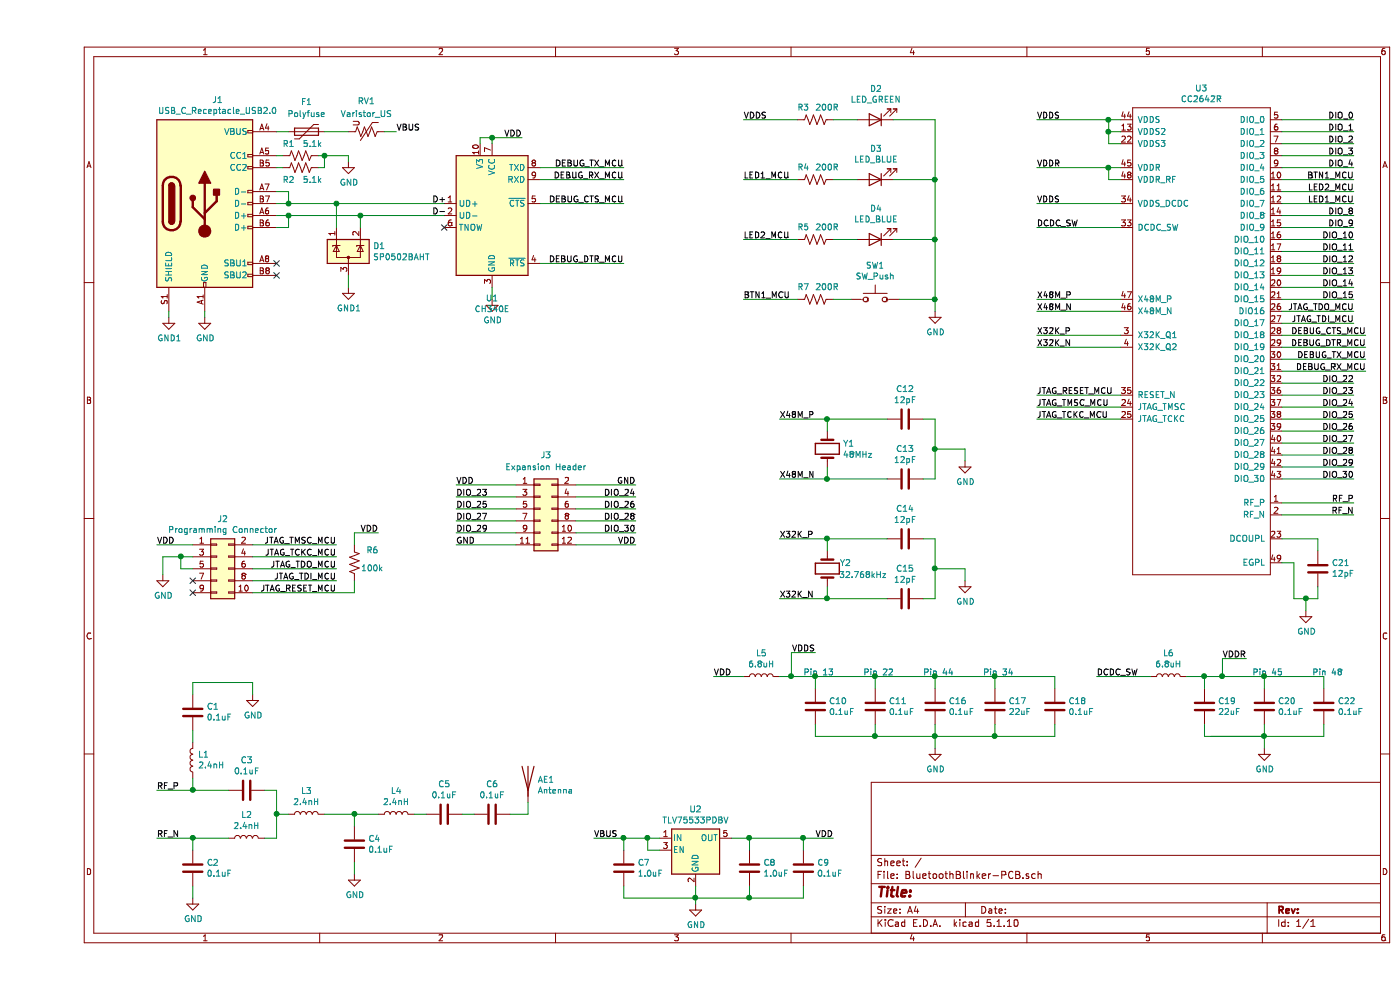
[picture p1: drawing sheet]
EESchema Schematic File Version 4
EELAYER 30 0
EELAYER END
$Descr A4 11693 8268
encoding utf-8
Sheet 1 1
Title ""
Date ""
Rev ""
Comp ""
Comment1 ""
Comment2 ""
Comment3 ""
Comment4 ""
$EndDescr
Text Label 8350 1000 0    50   ~ 0
VDDS
$Comp
L BluetoothBlinker-PCB-rescue:CC2642R-MySymbols U3
U 1 1
P 9150 4800
F 0 "U3" H 9725 8865 50  0000 C CNN
F 1 "CC2642R" H 9725 8774 50  0000 C CNN
F 2 "MyFootprints:CC2642R" H 10500 7800 50  0001 C CNN
F 3 "" H 10500 7800 50  0001 C CNN
	1    9150 4800
	1    0    0    -1  
$EndComp
$Comp
L Device:R_US R1
U 1 1
P 2200 1300
F 0 "R1" V 2100 1200 50  0000 C CNN
F 1 "5.1k" V 2100 1400 50  0000 C CNN
F 2 "Resistor_SMD:R_0603_1608Metric" V 2240 1290 50  0001 C CNN
F 3 "~" H 2200 1300 50  0001 C CNN
	1    2200 1300
	0    1    1    0   
$EndComp
$Comp
L Device:R_US R2
U 1 1
P 2200 1400
F 0 "R2" V 2300 1300 50  0000 C CNN
F 1 "5.1k" V 2300 1500 50  0000 C CNN
F 2 "Resistor_SMD:R_0603_1608Metric" V 2240 1390 50  0001 C CNN
F 3 "~" H 2200 1400 50  0001 C CNN
	1    2200 1400
	0    1    1    0   
$EndComp
Wire Wire Line
	2400 1300 2400 1400
$Comp
L power:GND #PWR0101
U 1 1
P 2600 1350
F 0 "#PWR0101" H 2600 1100 50  0001 C CNN
F 1 "GND" H 2605 1177 50  0000 C CNN
F 2 "" H 2600 1350 50  0001 C CNN
F 3 "" H 2600 1350 50  0001 C CNN
	1    2600 1350
	1    0    0    -1  
$EndComp
Wire Wire Line
	2600 1350 2600 1300
Wire Wire Line
	2350 1300 2400 1300
Wire Wire Line
	2350 1400 2400 1400
Wire Wire Line
	2050 1400 2000 1400
Wire Wire Line
	2050 1300 2000 1300
Connection ~ 2400 1300
Wire Wire Line
	2400 1300 2600 1300
NoConn ~ 2000 2300
NoConn ~ 2000 2200
$Comp
L power:GND #PWR0102
U 1 1
P 1400 2650
F 0 "#PWR0102" H 1400 2400 50  0001 C CNN
F 1 "GND" H 1405 2477 50  0000 C CNN
F 2 "" H 1400 2650 50  0001 C CNN
F 3 "" H 1400 2650 50  0001 C CNN
	1    1400 2650
	1    0    0    -1  
$EndComp
$Comp
L power:GND1 #PWR0103
U 1 1
P 1100 2650
F 0 "#PWR0103" H 1100 2400 50  0001 C CNN
F 1 "GND1" H 1105 2477 50  0000 C CNN
F 2 "" H 1100 2650 50  0001 C CNN
F 3 "" H 1100 2650 50  0001 C CNN
	1    1100 2650
	1    0    0    -1  
$EndComp
Wire Wire Line
	1100 2600 1100 2650
Wire Wire Line
	1400 2600 1400 2650
Wire Wire Line
	2000 1800 2100 1800
Wire Wire Line
	2000 1900 2100 1900
Wire Wire Line
	2100 1900 2100 1800
Connection ~ 2100 1800
Wire Wire Line
	2100 1800 2700 1800
Wire Wire Line
	2100 1700 2100 1600
Wire Wire Line
	2100 1600 2000 1600
Connection ~ 2100 1700
Wire Wire Line
	2100 1700 2000 1700
Text Label 4900 1400 2    50   ~ 0
DEBUG_TX_MCU
Text Label 4900 1500 2    50   ~ 0
DEBUG_RX_MCU
Text Label 4900 1700 2    50   ~ 0
DEBUG_CTS_MCU
Wire Wire Line
	4900 1400 4200 1400
Wire Wire Line
	4900 1500 4200 1500
Wire Wire Line
	4900 1700 4200 1700
Wire Wire Line
	4900 2200 4200 2200
$Comp
L Regulator_Linear:TLV75533PDBV U2
U 1 1
P 5500 7100
F 0 "U2" H 5500 7442 50  0000 C CNN
F 1 "TLV75533PDBV" H 5500 7351 50  0000 C CNN
F 2 "Package_TO_SOT_SMD:SOT-23-5" H 5500 7425 50  0001 C CIN
F 3 "http://www.ti.com/lit/ds/symlink/tlv755p.pdf" H 5500 7150 50  0001 C CNN
	1    5500 7100
	1    0    0    -1  
$EndComp
Wire Wire Line
	5200 7100 5100 7100
Wire Wire Line
	5100 7100 5100 7000
Wire Wire Line
	5100 7000 5200 7000
$Comp
L Device:C C7
U 1 1
P 4900 7250
F 0 "C7" H 5015 7296 50  0000 L CNN
F 1 "1.0uF" H 5015 7205 50  0000 L CNN
F 2 "Capacitor_SMD:C_0603_1608Metric" H 4938 7100 50  0001 C CNN
F 3 "~" H 4900 7250 50  0001 C CNN
	1    4900 7250
	1    0    0    -1  
$EndComp
Wire Wire Line
	5100 7000 4900 7000
Connection ~ 5100 7000
Text Label 4650 7000 0    50   ~ 0
VBUS
Wire Wire Line
	4650 7000 4900 7000
Connection ~ 4900 7000
$Comp
L power:GND #PWR0104
U 1 1
P 5500 7550
F 0 "#PWR0104" H 5500 7300 50  0001 C CNN
F 1 "GND" H 5505 7377 50  0000 C CNN
F 2 "" H 5500 7550 50  0001 C CNN
F 3 "" H 5500 7550 50  0001 C CNN
	1    5500 7550
	1    0    0    -1  
$EndComp
Wire Wire Line
	4900 7400 4900 7500
Wire Wire Line
	4900 7500 5500 7500
Connection ~ 5500 7500
Wire Wire Line
	5500 7500 5500 7550
Wire Wire Line
	5500 7500 5950 7500
Wire Wire Line
	5950 7500 5950 7400
Wire Wire Line
	5950 7000 5800 7000
Text Label 6650 7000 2    50   ~ 0
VDD
Connection ~ 5950 7000
$Comp
L Device:C C8
U 1 1
P 5950 7250
F 0 "C8" H 6065 7296 50  0000 L CNN
F 1 "1.0uF" H 6065 7205 50  0000 L CNN
F 2 "Capacitor_SMD:C_0603_1608Metric" H 5988 7100 50  0001 C CNN
F 3 "~" H 5950 7250 50  0001 C CNN
	1    5950 7250
	1    0    0    -1  
$EndComp
$Comp
L Power_Protection:SP0502BAHT D1
U 1 1
P 2600 2100
F 0 "D1" H 2805 2146 50  0000 L CNN
F 1 "SP0502BAHT" H 2805 2055 50  0000 L CNN
F 2 "Package_TO_SOT_SMD:SOT-23" H 2825 2050 50  0001 L CNN
F 3 "http://www.littelfuse.com/~/media/files/littelfuse/technical%20resources/documents/data%20sheets/sp05xxba.pdf" H 2725 2225 50  0001 C CNN
	1    2600 2100
	1    0    0    -1  
$EndComp
Wire Wire Line
	2500 1900 2500 1700
Connection ~ 2500 1700
Wire Wire Line
	2500 1700 2100 1700
Wire Wire Line
	2700 1900 2700 1800
Connection ~ 2700 1800
$Comp
L power:GND1 #PWR0105
U 1 1
P 2600 2400
F 0 "#PWR0105" H 2600 2150 50  0001 C CNN
F 1 "GND1" H 2605 2227 50  0000 C CNN
F 2 "" H 2600 2400 50  0001 C CNN
F 3 "" H 2600 2400 50  0001 C CNN
	1    2600 2400
	1    0    0    -1  
$EndComp
Wire Wire Line
	2600 2400 2600 2300
$Comp
L Device:Varistor_US RV1
U 1 1
P 2750 1100
F 0 "RV1" V 2492 1100 50  0000 C CNN
F 1 "Varistor_US" V 2600 1100 50  0000 C CNN
F 2 "Resistor_SMD:R_0603_1608Metric" V 2680 1100 50  0001 C CNN
F 3 "https://www.littelfuse.com/products/varistors/multilayer/mla/v5_5mla0603.aspx" H 2750 1100 50  0001 C CNN
	1    2750 1100
	0    1    1    0   
$EndComp
Wire Wire Line
	2100 1100 2000 1100
Text Label 3000 1100 0    50   ~ 0
VBUS
Wire Wire Line
	3000 1100 2900 1100
$Comp
L Device:Polyfuse F1
U 1 1
P 2250 1100
F 0 "F1" V 2000 1100 50  0000 C CNN
F 1 "Polyfuse" V 2100 1100 50  0000 C CNN
F 2 "Resistor_SMD:R_1206_3216Metric" H 2300 900 50  0001 L CNN
F 3 "https://www.littelfuse.com/~/media/electronics/datasheets/resettable_ptcs/littelfuse_ptc_low_rho_datasheet.pdf.pdf" H 2250 1100 50  0001 C CNN
F 4 "1206L150SL" V 2250 1100 50  0001 C CNN "Device"
	1    2250 1100
	0    1    1    0   
$EndComp
Wire Wire Line
	2400 1100 2600 1100
$Comp
L Device:C C9
U 1 1
P 6400 7250
F 0 "C9" H 6515 7296 50  0000 L CNN
F 1 "0.1uF" H 6515 7205 50  0000 L CNN
F 2 "Capacitor_SMD:C_0603_1608Metric" H 6438 7100 50  0001 C CNN
F 3 "~" H 6400 7250 50  0001 C CNN
	1    6400 7250
	1    0    0    -1  
$EndComp
Wire Wire Line
	5950 7000 6400 7000
Connection ~ 6400 7000
Wire Wire Line
	6400 7000 6650 7000
Wire Wire Line
	6400 7400 6400 7500
Wire Wire Line
	6400 7500 5950 7500
Connection ~ 5950 7500
Wire Wire Line
	3800 1200 3800 1150
Wire Wire Line
	3800 1150 3700 1150
Wire Wire Line
	3700 1150 3700 1200
Text Label 4050 1150 2    50   ~ 0
VDD
Wire Wire Line
	4050 1150 3800 1150
Connection ~ 3800 1150
$Comp
L power:GND #PWR0106
U 1 1
P 3800 2500
F 0 "#PWR0106" H 3800 2250 50  0001 C CNN
F 1 "GND" H 3805 2327 50  0000 C CNN
F 2 "" H 3800 2500 50  0001 C CNN
F 3 "" H 3800 2500 50  0001 C CNN
	1    3800 2500
	1    0    0    -1  
$EndComp
Wire Wire Line
	3800 2500 3800 2400
Text Label 11000 1000 2    50   ~ 0
DIO_0
Text Label 11000 1100 2    50   ~ 0
DIO_1
Text Label 11000 1200 2    50   ~ 0
DIO_2
Text Label 11000 1300 2    50   ~ 0
DIO_3
Text Label 11000 1400 2    50   ~ 0
DIO_4
Text Label 11000 1600 2    50   ~ 0
LED2_MCU
Text Label 11000 1700 2    50   ~ 0
LED1_MCU
Text Label 11000 2000 2    50   ~ 0
DIO_10
Text Label 11000 2100 2    50   ~ 0
DIO_11
Text Label 11000 2200 2    50   ~ 0
DIO_12
Text Label 11000 2300 2    50   ~ 0
DIO_13
Text Label 11000 2400 2    50   ~ 0
DIO_14
Text Label 11000 2500 2    50   ~ 0
DIO_15
Text Label 11000 2600 2    50   ~ 0
JTAG_TDO_MCU
Text Label 11000 2700 2    50   ~ 0
JTAG_TDI_MCU
Text Label 11100 2800 2    50   ~ 0
DEBUG_CTS_MCU
Text Label 11100 2900 2    50   ~ 0
DEBUG_DTR_MCU
Text Label 11100 3000 2    50   ~ 0
DEBUG_TX_MCU
Text Label 11100 3100 2    50   ~ 0
DEBUG_RX_MCU
Text Label 11000 3200 2    50   ~ 0
DIO_22
Text Label 11000 3300 2    50   ~ 0
DIO_23
Text Label 11000 3400 2    50   ~ 0
DIO_24
Text Label 11000 3500 2    50   ~ 0
DIO_25
Text Label 11000 3600 2    50   ~ 0
DIO_26
Text Label 11000 3700 2    50   ~ 0
DIO_27
Text Label 11000 3800 2    50   ~ 0
DIO_28
Text Label 11000 3900 2    50   ~ 0
DIO_29
Text Label 11000 4000 2    50   ~ 0
DIO_30
Wire Wire Line
	10400 2600 11000 2600
Wire Wire Line
	10400 2700 11000 2700
Text Label 8350 3400 0    50   ~ 0
JTAG_TMSC_MCU
Text Label 8350 3500 0    50   ~ 0
JTAG_TCKC_MCU
Text Label 8350 3300 0    50   ~ 0
JTAG_RESET_MCU
Wire Wire Line
	9050 3300 8350 3300
Wire Wire Line
	9050 3400 8350 3400
Wire Wire Line
	9050 3500 8350 3500
Wire Wire Line
	10400 3200 11000 3200
Wire Wire Line
	10400 3300 11000 3300
Wire Wire Line
	10400 3400 11000 3400
Wire Wire Line
	10400 3500 11000 3500
Wire Wire Line
	10400 3600 11000 3600
Wire Wire Line
	10400 3700 11000 3700
Wire Wire Line
	10400 3800 11000 3800
Wire Wire Line
	10400 3900 11000 3900
Wire Wire Line
	10400 4000 11000 4000
Wire Wire Line
	10400 2500 11000 2500
Wire Wire Line
	10400 2400 11000 2400
Wire Wire Line
	10400 2300 11000 2300
Wire Wire Line
	10400 2200 11000 2200
Wire Wire Line
	10400 2100 11000 2100
Wire Wire Line
	10400 2000 11000 2000
Wire Wire Line
	10400 1900 11000 1900
Wire Wire Line
	10400 1800 11000 1800
Wire Wire Line
	10400 1700 11000 1700
Wire Wire Line
	10400 1600 11000 1600
Wire Wire Line
	10400 1500 11000 1500
Wire Wire Line
	10400 1400 11000 1400
Wire Wire Line
	10400 1300 11000 1300
Wire Wire Line
	10400 1200 11000 1200
Wire Wire Line
	10400 1100 11000 1100
Wire Wire Line
	10400 1000 11000 1000
Text Label 8350 1700 0    50   ~ 0
VDDS
Text Label 8350 1400 0    50   ~ 0
VDDR
Text Label 8350 1900 0    50   ~ 0
DCDC_SW
Text Label 8850 5650 0    50   ~ 0
DCDC_SW
Text Label 10100 5500 2    50   ~ 0
VDDR
$Comp
L Device:L L6
U 1 1
P 9450 5650
F 0 "L6" V 9640 5650 50  0000 C CNN
F 1 "6.8uH" V 9549 5650 50  0000 C CNN
F 2 "Inductor_SMD:L_0603_1608Metric" H 9450 5650 50  0001 C CNN
F 3 "~" H 9450 5650 50  0001 C CNN
	1    9450 5650
	0    -1   -1   0   
$EndComp
Wire Wire Line
	8850 5650 9300 5650
$Comp
L Device:C C19
U 1 1
P 9750 5900
F 0 "C19" H 9865 5946 50  0000 L CNN
F 1 "22uF" H 9865 5855 50  0000 L CNN
F 2 "Capacitor_SMD:C_0603_1608Metric" H 9788 5750 50  0001 C CNN
F 3 "~" H 9750 5900 50  0001 C CNN
	1    9750 5900
	1    0    0    -1  
$EndComp
$Comp
L Device:C C22
U 1 1
P 10750 5900
F 0 "C22" H 10865 5946 50  0000 L CNN
F 1 "0.1uF" H 10865 5855 50  0000 L CNN
F 2 "Capacitor_SMD:C_0603_1608Metric" H 10788 5750 50  0001 C CNN
F 3 "~" H 10750 5900 50  0001 C CNN
	1    10750 5900
	1    0    0    -1  
$EndComp
Wire Wire Line
	9750 5750 9750 5650
Connection ~ 9750 5650
Wire Wire Line
	9750 5650 9600 5650
Wire Wire Line
	9750 6150 9750 6050
Wire Wire Line
	9900 5500 9900 5650
Wire Wire Line
	9900 5650 9750 5650
Wire Wire Line
	9900 5500 10100 5500
$Comp
L Device:C C20
U 1 1
P 10250 5900
F 0 "C20" H 10365 5946 50  0000 L CNN
F 1 "0.1uF" H 10365 5855 50  0000 L CNN
F 2 "Capacitor_SMD:C_0603_1608Metric" H 10288 5750 50  0001 C CNN
F 3 "~" H 10250 5900 50  0001 C CNN
	1    10250 5900
	1    0    0    -1  
$EndComp
Wire Wire Line
	10250 5750 10250 5650
Wire Wire Line
	10750 5650 10750 5750
Wire Wire Line
	10750 6050 10750 6150
Wire Wire Line
	10250 6150 10250 6050
Connection ~ 10250 6150
$Comp
L power:GND #PWR0107
U 1 1
P 10250 6250
F 0 "#PWR0107" H 10250 6000 50  0001 C CNN
F 1 "GND" H 10255 6077 50  0000 C CNN
F 2 "" H 10250 6250 50  0001 C CNN
F 3 "" H 10250 6250 50  0001 C CNN
	1    10250 6250
	1    0    0    -1  
$EndComp
Wire Wire Line
	10250 6250 10250 6150
Text Notes 10150 5650 0    50   ~ 0
Pin 45
Text Notes 10650 5650 0    50   ~ 0
Pin 48
Text Label 5650 5650 0    50   ~ 0
VDD
$Comp
L Device:L L5
U 1 1
P 6050 5650
F 0 "L5" V 6240 5650 50  0000 C CNN
F 1 "6.8uH" V 6149 5650 50  0000 C CNN
F 2 "Inductor_SMD:L_0603_1608Metric" H 6050 5650 50  0001 C CNN
F 3 "~" H 6050 5650 50  0001 C CNN
	1    6050 5650
	0    -1   -1   0   
$EndComp
$Comp
L Device:C C10
U 1 1
P 6500 5900
F 0 "C10" H 6615 5946 50  0000 L CNN
F 1 "0.1uF" H 6615 5855 50  0000 L CNN
F 2 "Capacitor_SMD:C_0603_1608Metric" H 6538 5750 50  0001 C CNN
F 3 "~" H 6500 5900 50  0001 C CNN
	1    6500 5900
	1    0    0    -1  
$EndComp
$Comp
L Device:C C11
U 1 1
P 7000 5900
F 0 "C11" H 7115 5946 50  0000 L CNN
F 1 "0.1uF" H 7115 5855 50  0000 L CNN
F 2 "Capacitor_SMD:C_0603_1608Metric" H 7038 5750 50  0001 C CNN
F 3 "~" H 7000 5900 50  0001 C CNN
	1    7000 5900
	1    0    0    -1  
$EndComp
$Comp
L Device:C C16
U 1 1
P 7500 5900
F 0 "C16" H 7615 5946 50  0000 L CNN
F 1 "0.1uF" H 7615 5855 50  0000 L CNN
F 2 "Capacitor_SMD:C_0603_1608Metric" H 7538 5750 50  0001 C CNN
F 3 "~" H 7500 5900 50  0001 C CNN
	1    7500 5900
	1    0    0    -1  
$EndComp
$Comp
L Device:C C17
U 1 1
P 8000 5900
F 0 "C17" H 8115 5946 50  0000 L CNN
F 1 "22uF" H 8115 5855 50  0000 L CNN
F 2 "Capacitor_SMD:C_0603_1608Metric" H 8038 5750 50  0001 C CNN
F 3 "~" H 8000 5900 50  0001 C CNN
	1    8000 5900
	1    0    0    -1  
$EndComp
Wire Wire Line
	8000 6050 8000 6150
Wire Wire Line
	7500 6150 7500 6050
Wire Wire Line
	7000 6150 7000 6050
Connection ~ 7500 6150
Wire Wire Line
	6500 6150 6500 6050
Wire Wire Line
	6500 5750 6500 5650
Wire Wire Line
	7000 5750 7000 5650
Connection ~ 6500 5650
Wire Wire Line
	7500 5650 7500 5750
Wire Wire Line
	8000 5650 8000 5750
Wire Wire Line
	6200 5650 6300 5650
Text Label 6500 5450 2    50   ~ 0
VDDS
Connection ~ 6300 5650
Wire Wire Line
	6300 5650 6500 5650
Wire Wire Line
	6500 5450 6300 5450
Wire Wire Line
	6300 5450 6300 5650
Text Notes 6400 5650 0    50   ~ 0
Pin 13
Text Notes 6900 5650 0    50   ~ 0
Pin 22
Text Notes 7400 5650 0    50   ~ 0
Pin 44
Text Notes 7900 5650 0    50   ~ 0
Pin 34
Wire Wire Line
	5650 5650 5900 5650
$Comp
L Device:C C18
U 1 1
P 8500 5900
F 0 "C18" H 8615 5946 50  0000 L CNN
F 1 "0.1uF" H 8615 5855 50  0000 L CNN
F 2 "Capacitor_SMD:C_0603_1608Metric" H 8538 5750 50  0001 C CNN
F 3 "~" H 8500 5900 50  0001 C CNN
	1    8500 5900
	1    0    0    -1  
$EndComp
Wire Wire Line
	8500 6050 8500 6150
Wire Wire Line
	8500 5650 8500 5750
$Comp
L power:GND #PWR0108
U 1 1
P 7500 6250
F 0 "#PWR0108" H 7500 6000 50  0001 C CNN
F 1 "GND" H 7505 6077 50  0000 C CNN
F 2 "" H 7500 6250 50  0001 C CNN
F 3 "" H 7500 6250 50  0001 C CNN
	1    7500 6250
	1    0    0    -1  
$EndComp
Wire Wire Line
	7500 6250 7500 6150
$Comp
L Device:Crystal Y1
U 1 1
P 6600 3750
F 0 "Y1" V 6554 3881 50  0000 L CNN
F 1 "48MHz" V 6645 3881 50  0000 L CNN
F 2 "Crystal:Crystal_HC49-U_Vertical" H 6600 3750 50  0001 C CNN
F 3 "http://www.txccrystal.com/images/pdf/9b.pdf" H 6600 3750 50  0001 C CNN
	1    6600 3750
	0    1    1    0   
$EndComp
$Comp
L Device:C C12
U 1 1
P 7250 3500
F 0 "C12" V 6998 3500 50  0000 C CNN
F 1 "12pF" V 7089 3500 50  0000 C CNN
F 2 "Capacitor_SMD:C_0603_1608Metric" H 7288 3350 50  0001 C CNN
F 3 "~" H 7250 3500 50  0001 C CNN
	1    7250 3500
	0    1    1    0   
$EndComp
$Comp
L Device:C C13
U 1 1
P 7250 4000
F 0 "C13" V 6998 4000 50  0000 C CNN
F 1 "12pF" V 7089 4000 50  0000 C CNN
F 2 "Capacitor_SMD:C_0603_1608Metric" H 7288 3850 50  0001 C CNN
F 3 "~" H 7250 4000 50  0001 C CNN
	1    7250 4000
	0    1    1    0   
$EndComp
$Comp
L Device:C C15
U 1 1
P 7250 5000
F 0 "C15" V 6998 5000 50  0000 C CNN
F 1 "12pF" V 7089 5000 50  0000 C CNN
F 2 "Capacitor_SMD:C_0603_1608Metric" H 7288 4850 50  0001 C CNN
F 3 "~" H 7250 5000 50  0001 C CNN
	1    7250 5000
	0    1    1    0   
$EndComp
$Comp
L Device:C C14
U 1 1
P 7250 4500
F 0 "C14" V 6998 4500 50  0000 C CNN
F 1 "12pF" V 7089 4500 50  0000 C CNN
F 2 "Capacitor_SMD:C_0603_1608Metric" H 7288 4350 50  0001 C CNN
F 3 "~" H 7250 4500 50  0001 C CNN
	1    7250 4500
	0    1    1    0   
$EndComp
Text Label 8350 2500 0    50   ~ 0
X48M_P
Text Label 8350 2600 0    50   ~ 0
X48M_N
Text Label 8350 2800 0    50   ~ 0
X32K_P
Text Label 8350 2900 0    50   ~ 0
X32K_N
Wire Wire Line
	7400 5000 7500 5000
Wire Wire Line
	7500 4500 7400 4500
Wire Wire Line
	7400 4000 7500 4000
Wire Wire Line
	7500 3500 7400 3500
Text Label 6200 3500 0    50   ~ 0
X48M_P
Text Label 6200 4000 0    50   ~ 0
X48M_N
Text Label 6200 4500 0    50   ~ 0
X32K_P
Text Label 6200 5000 0    50   ~ 0
X32K_N
$Comp
L power:GND #PWR0109
U 1 1
P 7750 3850
F 0 "#PWR0109" H 7750 3600 50  0001 C CNN
F 1 "GND" H 7755 3677 50  0000 C CNN
F 2 "" H 7750 3850 50  0001 C CNN
F 3 "" H 7750 3850 50  0001 C CNN
	1    7750 3850
	1    0    0    -1  
$EndComp
$Comp
L power:GND #PWR0110
U 1 1
P 7750 4850
F 0 "#PWR0110" H 7750 4600 50  0001 C CNN
F 1 "GND" H 7755 4677 50  0000 C CNN
F 2 "" H 7750 4850 50  0001 C CNN
F 3 "" H 7750 4850 50  0001 C CNN
	1    7750 4850
	1    0    0    -1  
$EndComp
Wire Wire Line
	7750 3750 7750 3850
Text Label 11000 4200 2    50   ~ 0
RF_P
Text Label 11000 4300 2    50   ~ 0
RF_N
Wire Wire Line
	11000 4200 10400 4200
Wire Wire Line
	11000 4300 10400 4300
Wire Wire Line
	8350 1700 9050 1700
Wire Wire Line
	8350 1900 9050 1900
Wire Wire Line
	8350 2500 9050 2500
Wire Wire Line
	8350 2600 9050 2600
Wire Wire Line
	8350 2800 9050 2800
Wire Wire Line
	8350 2900 9050 2900
Wire Wire Line
	8350 1400 8950 1400
Wire Wire Line
	8350 1000 8950 1000
Wire Wire Line
	8950 1100 8950 1000
Wire Wire Line
	8950 1100 9050 1100
Connection ~ 8950 1000
Wire Wire Line
	8950 1000 9050 1000
Wire Wire Line
	8950 1200 8950 1100
Wire Wire Line
	8950 1200 9050 1200
Connection ~ 8950 1100
Wire Wire Line
	8950 1500 8950 1400
Wire Wire Line
	8950 1500 9050 1500
Connection ~ 8950 1400
Wire Wire Line
	8950 1400 9050 1400
$Comp
L Device:C C21
U 1 1
P 10700 4750
F 0 "C21" H 10585 4704 50  0000 R CNN
F 1 "12pF" H 10585 4795 50  0000 R CNN
F 2 "Capacitor_SMD:C_0603_1608Metric" H 10738 4600 50  0001 C CNN
F 3 "~" H 10700 4750 50  0001 C CNN
	1    10700 4750
	-1   0    0    1   
$EndComp
Wire Wire Line
	10400 4500 10700 4500
Wire Wire Line
	10700 4500 10700 4600
Wire Wire Line
	10700 4900 10700 5000
Wire Wire Line
	10700 5000 10600 5000
Wire Wire Line
	10500 5000 10500 4700
Wire Wire Line
	10500 4700 10400 4700
$Comp
L power:GND #PWR0111
U 1 1
P 10600 5100
F 0 "#PWR0111" H 10600 4850 50  0001 C CNN
F 1 "GND" H 10605 4927 50  0000 C CNN
F 2 "" H 10600 5100 50  0001 C CNN
F 3 "" H 10600 5100 50  0001 C CNN
	1    10600 5100
	1    0    0    -1  
$EndComp
Wire Wire Line
	10600 5100 10600 5000
Connection ~ 10600 5000
Wire Wire Line
	10600 5000 10500 5000
$Comp
L Connector_Generic:Conn_02x05_Odd_Even J2
U 1 1
P 1500 4750
F 0 "J2" H 1550 5167 50  0000 C CNN
F 1 "Programming Connector" H 1550 5076 50  0000 C CNN
F 2 "Connector_PinHeader_1.27mm:PinHeader_2x05_P1.27mm_Vertical" H 1500 4750 50  0001 C CNN
F 3 "~" H 1500 4750 50  0001 C CNN
	1    1500 4750
	1    0    0    -1  
$EndComp
Text Label 2500 4550 2    50   ~ 0
JTAG_TMSC_MCU
NoConn ~ 1300 4950
NoConn ~ 1300 4850
Wire Wire Line
	1300 4750 1200 4750
Wire Wire Line
	1200 4750 1200 4650
Wire Wire Line
	1200 4650 1300 4650
$Comp
L power:GND #PWR0112
U 1 1
P 1050 4800
F 0 "#PWR0112" H 1050 4550 50  0001 C CNN
F 1 "GND" H 1055 4627 50  0000 C CNN
F 2 "" H 1050 4800 50  0001 C CNN
F 3 "" H 1050 4800 50  0001 C CNN
	1    1050 4800
	1    0    0    -1  
$EndComp
Text Label 2500 4650 2    50   ~ 0
JTAG_TCKC_MCU
Text Label 2500 4750 2    50   ~ 0
JTAG_TDO_MCU
Text Label 2500 4850 2    50   ~ 0
JTAG_TDI_MCU
Text Label 2500 4950 2    50   ~ 0
JTAG_RESET_MCU
Wire Wire Line
	1800 4550 2500 4550
Wire Wire Line
	1800 4650 2500 4650
Wire Wire Line
	2500 4750 1800 4750
Wire Wire Line
	1800 4850 2500 4850
Text Label 1000 4550 0    50   ~ 0
VDD
Text Label 1000 6600 0    50   ~ 0
RF_P
Text Label 1000 7000 0    50   ~ 0
RF_N
$Comp
L Device:C C2
U 1 1
P 1300 7250
F 0 "C2" H 1415 7296 50  0000 L CNN
F 1 "0.1uF" H 1415 7205 50  0000 L CNN
F 2 "Capacitor_SMD:C_0603_1608Metric" H 1338 7100 50  0001 C CNN
F 3 "~" H 1300 7250 50  0001 C CNN
	1    1300 7250
	1    0    0    -1  
$EndComp
$Comp
L Device:L L1
U 1 1
P 1300 6350
F 0 "L1" H 1256 6304 50  0000 R CNN
F 1 "2.4nH" H 1256 6395 50  0000 R CNN
F 2 "Inductor_SMD:L_0603_1608Metric" H 1300 6350 50  0001 C CNN
F 3 "~" H 1300 6350 50  0001 C CNN
	1    1300 6350
	-1   0    0    1   
$EndComp
$Comp
L Device:L L2
U 1 1
P 1750 7000
F 0 "L2" V 1940 7000 50  0000 C CNN
F 1 "2.4nH" V 1849 7000 50  0000 C CNN
F 2 "Inductor_SMD:L_0603_1608Metric" H 1750 7000 50  0001 C CNN
F 3 "~" H 1750 7000 50  0001 C CNN
	1    1750 7000
	0    -1   -1   0   
$EndComp
$Comp
L Device:C C3
U 1 1
P 1750 6600
F 0 "C3" V 1498 6600 50  0000 C CNN
F 1 "0.1uF" V 1589 6600 50  0000 C CNN
F 2 "Capacitor_SMD:C_0603_1608Metric" H 1788 6450 50  0001 C CNN
F 3 "~" H 1750 6600 50  0001 C CNN
	1    1750 6600
	0    1    1    0   
$EndComp
Wire Wire Line
	1900 6600 2000 6600
Wire Wire Line
	2000 7000 1900 7000
Wire Wire Line
	1300 6600 1600 6600
Wire Wire Line
	2000 6600 2000 6800
Wire Wire Line
	1300 6500 1300 6600
Wire Wire Line
	1300 7000 1300 7100
Wire Wire Line
	1300 7000 1600 7000
$Comp
L Device:C C1
U 1 1
P 1300 5950
F 0 "C1" H 1185 5904 50  0000 R CNN
F 1 "0.1uF" H 1185 5995 50  0000 R CNN
F 2 "Capacitor_SMD:C_0603_1608Metric" H 1338 5800 50  0001 C CNN
F 3 "~" H 1300 5950 50  0001 C CNN
	1    1300 5950
	-1   0    0    1   
$EndComp
Wire Wire Line
	1300 6100 1300 6200
$Comp
L power:GND #PWR0113
U 1 1
P 1800 5800
F 0 "#PWR0113" H 1800 5550 50  0001 C CNN
F 1 "GND" H 1805 5627 50  0000 C CNN
F 2 "" H 1800 5800 50  0001 C CNN
F 3 "" H 1800 5800 50  0001 C CNN
	1    1800 5800
	1    0    0    -1  
$EndComp
Wire Wire Line
	1800 5800 1800 5700
Wire Wire Line
	1800 5700 1300 5700
Wire Wire Line
	1300 5700 1300 5800
$Comp
L power:GND #PWR0114
U 1 1
P 1300 7500
F 0 "#PWR0114" H 1300 7250 50  0001 C CNN
F 1 "GND" H 1305 7327 50  0000 C CNN
F 2 "" H 1300 7500 50  0001 C CNN
F 3 "" H 1300 7500 50  0001 C CNN
	1    1300 7500
	1    0    0    -1  
$EndComp
Wire Wire Line
	1300 7500 1300 7400
$Comp
L Device:L L3
U 1 1
P 2250 6800
F 0 "L3" V 2440 6800 50  0000 C CNN
F 1 "2.4nH" V 2349 6800 50  0000 C CNN
F 2 "Inductor_SMD:L_0603_1608Metric" H 2250 6800 50  0001 C CNN
F 3 "~" H 2250 6800 50  0001 C CNN
	1    2250 6800
	0    -1   -1   0   
$EndComp
$Comp
L Device:C C4
U 1 1
P 2650 7050
F 0 "C4" H 2765 7096 50  0000 L CNN
F 1 "0.1uF" H 2765 7005 50  0000 L CNN
F 2 "Capacitor_SMD:C_0603_1608Metric" H 2688 6900 50  0001 C CNN
F 3 "~" H 2650 7050 50  0001 C CNN
	1    2650 7050
	1    0    0    -1  
$EndComp
$Comp
L Device:L L4
U 1 1
P 3000 6800
F 0 "L4" V 3190 6800 50  0000 C CNN
F 1 "2.4nH" V 3099 6800 50  0000 C CNN
F 2 "Inductor_SMD:L_0603_1608Metric" H 3000 6800 50  0001 C CNN
F 3 "~" H 3000 6800 50  0001 C CNN
	1    3000 6800
	0    -1   -1   0   
$EndComp
Wire Wire Line
	2850 6800 2650 6800
Wire Wire Line
	2650 6900 2650 6800
Connection ~ 2650 6800
Wire Wire Line
	2650 6800 2400 6800
Wire Wire Line
	2100 6800 2000 6800
Connection ~ 2000 6800
Wire Wire Line
	2000 6800 2000 7000
$Comp
L Device:C C5
U 1 1
P 3400 6800
F 0 "C5" V 3148 6800 50  0000 C CNN
F 1 "0.1uF" V 3239 6800 50  0000 C CNN
F 2 "Capacitor_SMD:C_0603_1608Metric" H 3438 6650 50  0001 C CNN
F 3 "~" H 3400 6800 50  0001 C CNN
	1    3400 6800
	0    1    1    0   
$EndComp
$Comp
L Device:C C6
U 1 1
P 3800 6800
F 0 "C6" V 3548 6800 50  0000 C CNN
F 1 "0.1uF" V 3639 6800 50  0000 C CNN
F 2 "Capacitor_SMD:C_0603_1608Metric" H 3838 6650 50  0001 C CNN
F 3 "~" H 3800 6800 50  0001 C CNN
	1    3800 6800
	0    1    1    0   
$EndComp
Wire Wire Line
	3150 6800 3250 6800
Wire Wire Line
	3550 6800 3650 6800
$Comp
L power:GND #PWR0115
U 1 1
P 2650 7300
F 0 "#PWR0115" H 2650 7050 50  0001 C CNN
F 1 "GND" H 2655 7127 50  0000 C CNN
F 2 "" H 2650 7300 50  0001 C CNN
F 3 "" H 2650 7300 50  0001 C CNN
	1    2650 7300
	1    0    0    -1  
$EndComp
Wire Wire Line
	2650 7200 2650 7300
Wire Wire Line
	1000 6600 1300 6600
Connection ~ 1300 6600
Wire Wire Line
	1000 7000 1300 7000
Connection ~ 1300 7000
Wire Wire Line
	4100 6700 4100 6800
Wire Wire Line
	4100 6800 3950 6800
$Comp
L Device:LED D2
U 1 1
P 7000 1000
F 0 "D2" H 6993 745 50  0000 C CNN
F 1 "LED_GREEN" H 6993 836 50  0000 C CNN
F 2 "LED_SMD:LED_0603_1608Metric" H 7000 1000 50  0001 C CNN
F 3 "https://www.cree.com/led-components/media/documents/C4SMM-1473.pdf" H 7000 1000 50  0001 C CNN
	1    7000 1000
	-1   0    0    1   
$EndComp
$Comp
L Device:LED D3
U 1 1
P 7000 1500
F 0 "D3" H 6993 1245 50  0000 C CNN
F 1 "LED_BLUE" H 6993 1336 50  0000 C CNN
F 2 "LED_SMD:LED_0603_1608Metric" H 7000 1500 50  0001 C CNN
F 3 "https://www.kingbrightusa.com/images/catalog/SPEC/APT3216QBC-D.pdf" H 7000 1500 50  0001 C CNN
	1    7000 1500
	-1   0    0    1   
$EndComp
$Comp
L Device:R_US R4
U 1 1
P 6500 1500
F 0 "R4" V 6600 1600 50  0000 C CNN
F 1 "200R" V 6600 1400 50  0000 C CNN
F 2 "Resistor_SMD:R_0603_1608Metric" V 6540 1490 50  0001 C CNN
F 3 "~" H 6500 1500 50  0001 C CNN
	1    6500 1500
	0    -1   -1   0   
$EndComp
$Comp
L Device:R_US R5
U 1 1
P 6500 2000
F 0 "R5" V 6600 2100 50  0000 C CNN
F 1 "200R" V 6600 1900 50  0000 C CNN
F 2 "Resistor_SMD:R_0603_1608Metric" V 6540 1990 50  0001 C CNN
F 3 "~" H 6500 2000 50  0001 C CNN
	1    6500 2000
	0    -1   -1   0   
$EndComp
Text Label 5900 1000 0    50   ~ 0
VDDS
Wire Wire Line
	6650 2000 6850 2000
Wire Wire Line
	6650 1500 6850 1500
Wire Wire Line
	6850 1000 6650 1000
Wire Wire Line
	7500 3750 7750 3750
Wire Wire Line
	7750 4850 7750 4750
Wire Wire Line
	7750 4750 7500 4750
Wire Wire Line
	6200 3500 6600 3500
Wire Wire Line
	6200 4000 6600 4000
Wire Wire Line
	6600 3500 6600 3600
Wire Wire Line
	6600 3900 6600 4000
Connection ~ 6600 3500
Wire Wire Line
	6600 3500 7100 3500
Connection ~ 6600 4000
Wire Wire Line
	6600 4000 7100 4000
Wire Wire Line
	7500 4000 7500 3750
Connection ~ 7500 3750
Wire Wire Line
	7500 3750 7500 3500
Wire Wire Line
	6200 4500 6600 4500
Wire Wire Line
	6200 5000 6600 5000
Wire Wire Line
	6600 5000 6600 4900
Wire Wire Line
	6600 4600 6600 4500
Connection ~ 6600 5000
Wire Wire Line
	6600 5000 7100 5000
Connection ~ 6600 4500
Wire Wire Line
	6600 4500 7100 4500
Wire Wire Line
	7500 4500 7500 4750
Connection ~ 7500 4750
Wire Wire Line
	7500 4750 7500 5000
Wire Wire Line
	6400 7000 6400 7100
Wire Wire Line
	5950 7000 5950 7100
Wire Wire Line
	4900 7000 4900 7100
Wire Wire Line
	5500 7400 5500 7500
Wire Wire Line
	9900 5650 10250 5650
Connection ~ 9900 5650
Connection ~ 10250 5650
Wire Wire Line
	10250 5650 10750 5650
Wire Wire Line
	10250 6150 10750 6150
Wire Wire Line
	7500 5650 8000 5650
Connection ~ 8000 5650
Wire Wire Line
	8000 5650 8500 5650
Wire Wire Line
	7500 6150 8000 6150
Connection ~ 8000 6150
Wire Wire Line
	8000 6150 8500 6150
Wire Wire Line
	6500 6150 7000 6150
Connection ~ 7000 6150
Wire Wire Line
	7000 6150 7500 6150
Wire Wire Line
	6500 5650 7000 5650
Connection ~ 7500 5650
Connection ~ 7000 5650
Wire Wire Line
	7000 5650 7500 5650
Wire Wire Line
	9800 6150 10250 6150
Wire Wire Line
	9750 6150 10250 6150
Wire Wire Line
	1000 4550 1300 4550
Wire Wire Line
	1200 4650 1050 4650
Wire Wire Line
	1050 4650 1050 4800
Connection ~ 1200 4650
$Comp
L Connector_Generic:Conn_02x06_Odd_Even J3
U 1 1
P 4200 4250
F 0 "J3" H 4250 4700 50  0000 C CNN
F 1 "Expansion Header" H 4250 4600 50  0000 C CNN
F 2 "Connector_PinHeader_2.54mm:PinHeader_2x06_P2.54mm_Vertical" H 4200 4250 50  0001 C CNN
F 3 "~" H 4200 4250 50  0001 C CNN
	1    4200 4250
	1    0    0    -1  
$EndComp
Text Label 3500 4050 0    50   ~ 0
VDD
Text Label 5000 4050 2    50   ~ 0
GND
Wire Wire Line
	5000 4050 4500 4050
Wire Wire Line
	4000 4050 3500 4050
Text Label 3300 1700 0    50   ~ 0
D+
Text Label 3300 1800 0    50   ~ 0
D-
$Comp
L Connector:USB_C_Receptacle_USB2.0 J1
U 1 1
P 1400 1700
F 0 "J1" H 1507 2567 50  0000 C CNN
F 1 "USB_C_Receptacle_USB2.0" H 1507 2476 50  0000 C CNN
F 2 "Connector_USB:USB_C_Receptacle_GCT_USB4085" H 1550 1700 50  0001 C CNN
F 3 "https://www.usb.org/sites/default/files/documents/usb_type-c.zip" H 1550 1700 50  0001 C CNN
	1    1400 1700
	1    0    0    -1  
$EndComp
$Comp
L Device:R_US R6
U 1 1
P 2650 4700
F 0 "R6" H 2500 4600 50  0000 C CNN
F 1 "100k" H 2500 4750 50  0000 C CNN
F 2 "Resistor_SMD:R_0603_1608Metric" V 2690 4690 50  0001 C CNN
F 3 "~" H 2650 4700 50  0001 C CNN
	1    2650 4700
	-1   0    0    1   
$EndComp
Wire Wire Line
	2650 4950 2650 4850
Text Label 2850 4450 2    50   ~ 0
VDD
Wire Wire Line
	2850 4450 2650 4450
Wire Wire Line
	2650 4450 2650 4550
Wire Wire Line
	1800 4950 2650 4950
$Comp
L Device:Crystal Y2
U 1 1
P 6600 4750
F 0 "Y2" V 6550 4550 50  0000 L CNN
F 1 "32.768kHz" V 6650 4250 50  0000 L CNN
F 2 "Crystal:Crystal_C26-LF_D2.1mm_L6.5mm_Horizontal" H 6600 4750 50  0001 C CNN
F 3 "https://abracon.com/Resonators/AB26T.pdf" H 6600 4750 50  0001 C CNN
	1    6600 4750
	0    -1   1    0   
$EndComp
Text Label 5000 4450 2    50   ~ 0
DIO_30
Text Label 5000 4350 2    50   ~ 0
DIO_28
Text Label 5000 4250 2    50   ~ 0
DIO_26
Text Label 5000 4150 2    50   ~ 0
DIO_24
Text Label 3500 4150 0    50   ~ 0
DIO_23
Text Label 3500 4250 0    50   ~ 0
DIO_25
Text Label 3500 4350 0    50   ~ 0
DIO_27
Text Label 3500 4450 0    50   ~ 0
DIO_29
Wire Wire Line
	3500 4450 4000 4450
Wire Wire Line
	3500 4350 4000 4350
Wire Wire Line
	3500 4250 4000 4250
Wire Wire Line
	3500 4150 4000 4150
Wire Wire Line
	5000 4150 4500 4150
Wire Wire Line
	5000 4250 4500 4250
Wire Wire Line
	5000 4350 4500 4350
Wire Wire Line
	5000 4450 4500 4450
Text Label 5000 4550 2    50   ~ 0
VDD
Text Label 3500 4550 0    50   ~ 0
GND
Wire Wire Line
	5000 4550 4500 4550
Wire Wire Line
	4000 4550 3500 4550
Wire Wire Line
	10400 3100 11100 3100
Wire Wire Line
	10400 3000 11100 3000
Wire Wire Line
	10400 2900 11100 2900
Wire Wire Line
	10400 2800 11100 2800
Text Label 11000 1900 2    50   ~ 0
DIO_9
Text Label 11000 1800 2    50   ~ 0
DIO_8
$Comp
L power:GND #PWR01
U 1 1
P 7500 2600
F 0 "#PWR01" H 7500 2350 50  0001 C CNN
F 1 "GND" H 7505 2427 50  0000 C CNN
F 2 "" H 7500 2600 50  0001 C CNN
F 3 "" H 7500 2600 50  0001 C CNN
	1    7500 2600
	1    0    0    -1  
$EndComp
Wire Wire Line
	7500 1000 7150 1000
Wire Wire Line
	7500 1000 7500 1500
Connection ~ 7500 2000
Wire Wire Line
	7500 1500 7150 1500
Connection ~ 7500 1500
Wire Wire Line
	7500 1500 7500 2000
Text Label 5900 1500 0    50   ~ 0
LED1_MCU
Text Label 5900 2000 0    50   ~ 0
LED2_MCU
Wire Wire Line
	5900 2000 6350 2000
Wire Wire Line
	5900 1500 6350 1500
Wire Wire Line
	5900 1000 6350 1000
$Comp
L Device:R_US R3
U 1 1
P 6500 1000
F 0 "R3" V 6600 1100 50  0000 C CNN
F 1 "200R" V 6600 900 50  0000 C CNN
F 2 "Resistor_SMD:R_0603_1608Metric" V 6540 990 50  0001 C CNN
F 3 "https://media.digikey.com/pdf/Data%20Sheets/Everlight%20PDFs/QTLP650(C,D)-2,3,4,7,B.pdf" H 6500 1000 50  0001 C CNN
F 4 "QTLP650D-4" V 6500 1000 50  0001 C CNN "Device"
	1    6500 1000
	0    -1   -1   0   
$EndComp
Wire Wire Line
	7500 2000 7150 2000
$Comp
L Device:LED D4
U 1 1
P 7000 2000
F 0 "D4" H 6993 1745 50  0000 C CNN
F 1 "LED_BLUE" H 6993 1836 50  0000 C CNN
F 2 "LED_SMD:LED_0603_1608Metric" H 7000 2000 50  0001 C CNN
F 3 "https://www.kingbrightusa.com/images/catalog/SPEC/APT3216QBC-D.pdf" H 7000 2000 50  0001 C CNN
	1    7000 2000
	-1   0    0    1   
$EndComp
Wire Wire Line
	7500 2000 7500 2500
Wire Wire Line
	7500 2500 7200 2500
Connection ~ 7500 2500
Wire Wire Line
	7500 2500 7500 2600
Text Label 5900 2500 0    50   ~ 0
BTN1_MCU
Wire Wire Line
	5900 2500 6350 2500
$Comp
L Device:R_US R7
U 1 1
P 6500 2500
F 0 "R7" V 6600 2600 50  0000 C CNN
F 1 "200R" V 6600 2400 50  0000 C CNN
F 2 "Resistor_SMD:R_0603_1608Metric" V 6540 2490 50  0001 C CNN
F 3 "~" H 6500 2500 50  0001 C CNN
	1    6500 2500
	0    -1   -1   0   
$EndComp
Wire Wire Line
	6650 2500 6800 2500
$Comp
L BluetoothBlinker-PCB-rescue:Antenna-Device AE1
U 1 1
P 4100 6500
F 0 "AE1" H 4180 6489 50  0000 L CNN
F 1 "Antenna" H 4180 6398 50  0000 L CNN
F 2 "RF_Antenna:Texas_SWRA117D_2.4GHz_Right" H 4100 6500 50  0001 C CNN
F 3 "https://www.ti.com/lit/an/swra117d/swra117d.pdf" H 4100 6500 50  0001 C CNN
	1    4100 6500
	1    0    0    -1  
$EndComp
$Comp
L Switch:SW_Push SW1
U 1 1
P 7000 2500
F 0 "SW1" H 7000 2785 50  0000 C CNN
F 1 "SW_Push" H 7000 2694 50  0000 C CNN
F 2 "Button_Switch_THT:SW_PUSH_6mm" H 7000 2700 50  0001 C CNN
F 3 "https://datasheet.octopart.com/TL3305AF160QG-E-Switch-datasheet-100437264.pdf" H 7000 2700 50  0001 C CNN
	1    7000 2500
	1    0    0    -1  
$EndComp
Text Label 11000 1500 2    50   ~ 0
BTN1_MCU
Text Label 4900 2200 2    50   ~ 0
DEBUG_DTR_MCU
NoConn ~ 3400 1900
$Comp
L Interface_USB:CH340E U1
U 1 1
P 3800 1800
F 0 "U1" H 3800 1111 50  0000 C CNN
F 1 "CH340E" H 3800 1020 50  0000 C CNN
F 2 "Package_SO:MSOP-10_3x3mm_P0.5mm" H 3850 1250 50  0001 L CNN
F 3 "https://www.mpja.com/download/35227cpdata.pdf" H 3450 2600 50  0001 C CNN
	1    3800 1800
	1    0    0    -1  
$EndComp
Wire Wire Line
	2500 1700 3400 1700
Wire Wire Line
	2700 1800 3400 1800
$EndSCHEMATC
